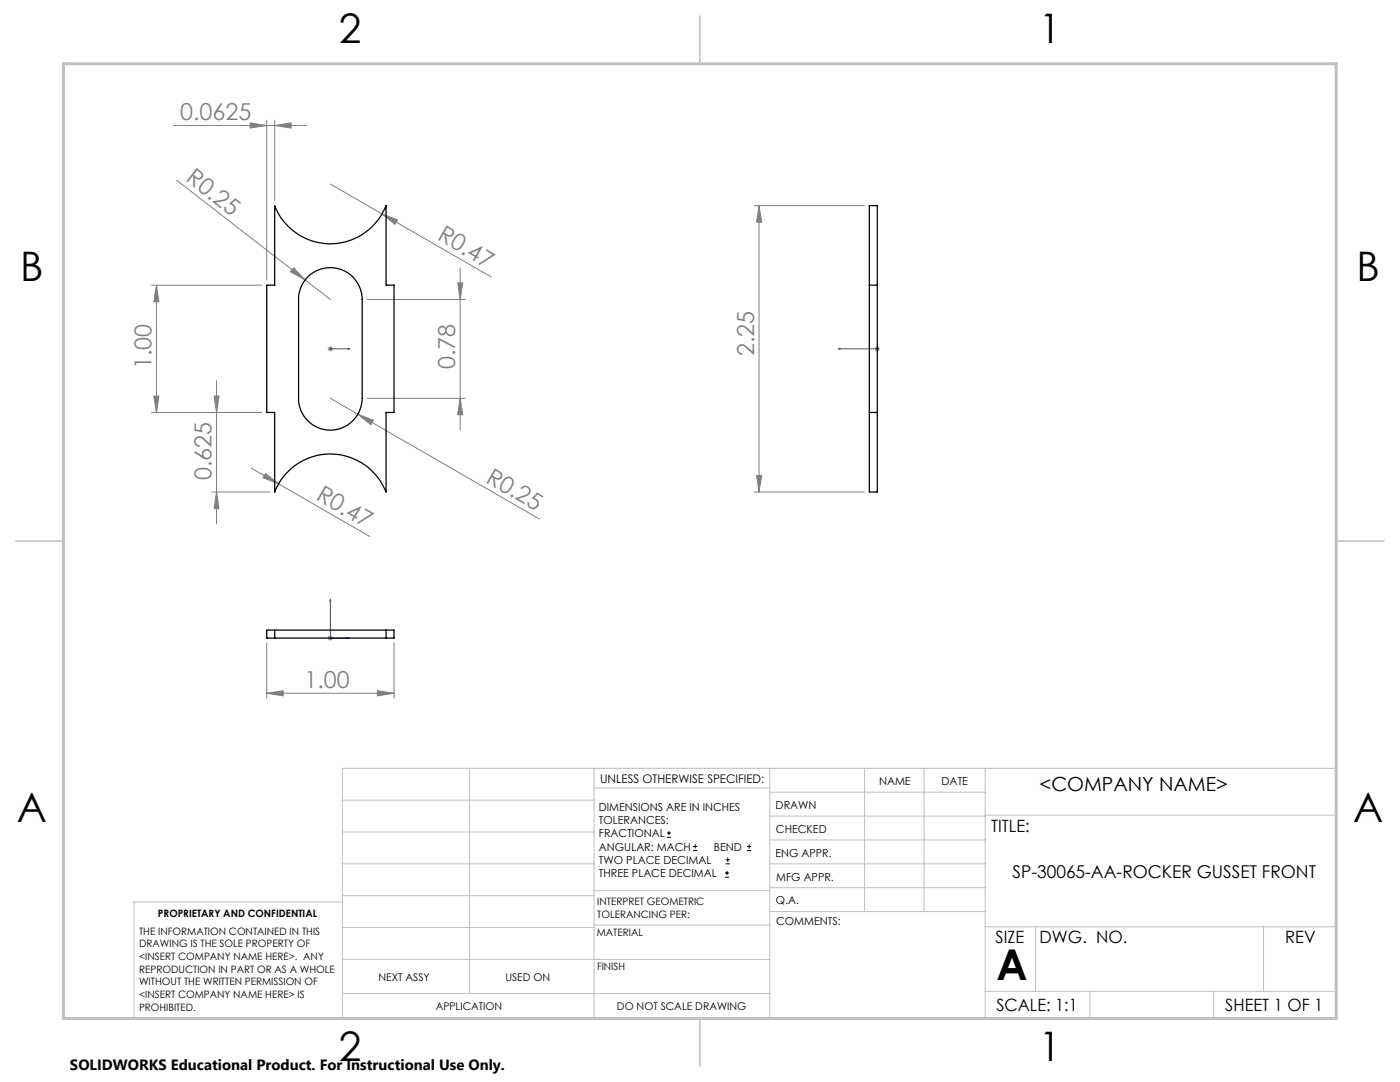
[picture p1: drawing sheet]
<svg xmlns="http://www.w3.org/2000/svg" width="279mm" height="216mm" viewBox="0 0 279 216" stroke-linecap="round" stroke-linejoin="round" font-family="sans-serif">
<g fill="none" stroke="#000" stroke-width=".2">
<path d="M133.1 167.1h.8M133.1 166.2h.8M133.5 165.8v.9M138.3 169.7h.8M138.3 168.9h.8M138.7 168.5v.8M144.7 175h.8M144.7 174.2h.8M144.8 172.4h.9M144.8 171.6h.9M145.1 173.8v.8M145.2 171.1v.9"/>
<path d="M149.1 169.7h.8M149.1 168.9h.8M149.5 168.5v.8"/>
</g>
<path d="M65.8 69.6h.2zM65.9 69.6h.1M65.9 69.6h3.9M69.8 69.6h-.4h.4M167.3 69.6h.4h-.4M167.3 69.6h7.8M175 69.6h.2zM175.1 69.6h.1M65.9 119.6v7.7h3.9M65.9 119.6l.1 .3h-.2zM69.4 127.2l.4 .1-.4 .1z" fill="none" stroke="#00f" stroke-width=".2"/>
<g fill="none" stroke="#808080" stroke-width=".2">
<path d="M34.6 25h26.6M35.2 35.9l30.7 23.9M49.9 24.5l3.3 .5-3.3 .5zM53.2 24v31.9M54.8 25l3.3-.5v1zM54.8 24v16M65.9 36.7l32.1 18.5M30.2 56.9h22M31.2 56.9l.5 3.3h-1zM31.2 56.9v25.4M58.6 53.4l2.3 2.4-2.9-1.6zM73.3 59.8h19.6"/>
<path d="M76.2 42.7l3.1 1.2-.5 .9zM91.3 56.4h1.1l-.6 3.4zM91.8 53.4v32.4M150.5 41h22M151.5 41l.5 3.3h-1zM151.5 41v57.2M30.7 79h1l-.5 3.3zM42.7 79h1l-.5 3.3zM43.2 76v28.5M65.4 69.6h1M65.5 69.3l.8 .7M65.9 79.5l5.5 3.2"/>
<path d="M65.9 69.1v1M66.3 69.3l-.8 .7M73.3 79.5h19.6M91.8 79.5l.6 3.3h-1.1zM174.6 69.6h1M174.7 69.3l.7 .7M175.1 69.1v1M175.4 69.3l-.7 .7M30.2 82.3h22M42.2 98.2h11.6M43.2 98.2l.5 3.3h-1zM50.1 93.4l23.7 13.6"/>
<path d="M53 94.5l2.6 2.1-3.1-1.3zM71.4 82.7l3.1 1.2-.5 .8zM71.4 82.7l36.3 20.9M150.5 98.2h22M151 94.9h1l-.5 3.3zM53.2 138.3l3.3-.5v1.1zM53.2 128.3v11M53.2 138.3h25.4M65.4 127.3h1M65.5 127l.8 .7M65.9 126.8v1M66.3 127l-.8 .7"/>
<path d="M75.3 137.8l3.3 .5-3.3 .6zM78.6 128.3v11"/>
</g>
<g fill="none" stroke="#c0c0c0" stroke-width=".2">
<path d="M68.3 159.7h50.3M93.7 153.3v44.9M118.6 153.3v49.9M118.6 157.2h35M153.6 153.3v49.9M153.6 158.1h43M172.5 153.3v28.6M184.4 153.3v28.6M196.6 153.3v49.9M68.3 180h-41.6v23.2h240v-49.9h-198.4v49.9M68.3 166h50.3M68.3 178.7h50.3"/>
<path d="M68.3 172.4h50.3M118.6 177.7h35M153.6 162.8h43M153.6 177.1h43M153.6 172.4h43M153.6 167.6h43M196.6 162.7h70.1M68.3 198.2h85.3M68.3 191.4l85.3 .1M68.3 185.1h50.3M118.6 184.6h35M153.6 181.9h43"/>
<path d="M196.6 184.9h70.1M196.6 197.8h70.1M206.7 184.9v12.9M217.5 197.8v5.4M242.2 197.8v5.4M252.2 184.9v12.9"/>
</g>
<path d="M139.7 3.2v9.5M3.1 107.9h9.6M266.7 107.9h9.5M139.7 203.2v9.6" fill="none" stroke="#c0c0c0" stroke-width=".3"/>
<path d="M12.7 12.7h254v190.5h-254z" fill="none" stroke="#c0c0c0" stroke-width=".6"/>
<g fill="#00f">
<path d="M69.4 69.6h.4zM65.8 69.6h.2z"/>
<path d="M175 69.6h.2zM167.3 69.6h.4z"/>
<path d="M69.4 127.2l.4 .1-.4 .1zM65.9 119.6l.1 .3h-.2z"/>
</g>
<g fill="#808080">
<path d="M58.6 53.4l2.3 2.4-2.9-1.6z"/>
<path d="M53 94.5l2.6 2.1-3.1-1.3z"/>
<path d="M71.4 82.7l3.1 1.2-.5 .8z"/>
<path d="M76.2 42.7l3.1 1.2-.5 .9z"/>
<path d="M75.3 137.8l3.3 .5-3.3 .6zM53.2 138.3l3.3-.5v1.1z"/>
<path d="M49.9 24.5l3.3 .5-3.3 .5zM54.8 25l3.3-.5v1z"/>
<path d="M30.7 79h1l-.5 3.3zM31.2 56.9l.5 3.3h-1z"/>
<path d="M42.7 79h1l-.5 3.3zM43.2 98.2l.5 3.3h-1zM91.3 56.4h1.1l-.6 3.4zM91.8 79.5l.6 3.3h-1.1zM151.5 41l.5 3.3h-1zM151 94.9h1l-.5 3.3z"/>
</g>
<path d="M54.8 41a11.9 11.9 0 0 0 11.1 7.7 11.9 11.9 0 0 0 11.1-7.7v15.9h1.6v25.4h-1.6v15.9a11.9 11.9 0 0 0-11.1-7.6 11.9 11.9 0 0 0-11.1 7.6v-15.9h-1.6v-25.4h1.6zM61.5 55.1a6.4 6.4 0 0 1 6.9-1.2 6.4 6.4 0 0 1 3.9 5.9v19.7a6.4 6.4 0 0 1-6.4 6.3 6.4 6.4 0 0 1-6.3-6.3v-19.7a6.4 6.4 0 0 1 1.9-4.7zM173.5 56.9h1.6M173.5 41h1.6v57.2h-1.6zM173.5 82.3h1.6M54.8 125.7h22.2M54.8 127.3h22.2M54.8 125.7v1.6M54.8 125.7h-1.6v1.6h1.6M77 125.7v1.6M77 125.7h1.6v1.6h-1.6" fill="none" stroke="#000" stroke-width=".25"/>
<text font-size="8.5" x="198.9" y="195.5">A</text>
<g font-size="8.1">
<text x="67.6" y="8.5">2</text>
<text x="207.3" y="8.5">1</text>
<text x="4" y="56.1">B</text>
<text x="270.7" y="56.1">B</text>
<text x="3.3" y="164.1">A</text>
<text x="270" y="164.1">A</text>
<text x="67.6" y="211.7">2</text>
<text x="207.3" y="211.7">1</text>
</g>
<g font-size="4.7" fill="#808080">
<text x="36" y="24">0.0625</text>
<text x="36.9" y="35.9" transform="rotate(38 36.9 35.9)">R0.25</text>
<text x="87.1" y="47.8" transform="rotate(30 87.1 47.8)">R0.47</text>
<text x="150.5" y="71.1" transform="rotate(-90 150.5 71.1)">2.25</text>
<text x="30.2" y="73.7" transform="rotate(-90 30.2 73.7)">1.00</text>
<text x="90.8" y="73.7" transform="rotate(-90 90.8 73.7)">0.78</text>
<text x="42.2" y="95.8" transform="rotate(-90 42.2 95.8)">0.625</text>
<text x="62.9" y="99.6" transform="rotate(30 62.9 99.6)">R0.47</text>
<text x="96.8" y="96.1" transform="rotate(30 96.8 96.1)">R0.25</text>
<text x="60.8" y="137.3">1.00</text>
</g>
<text font-size="3.9" x="207.5" y="157.8">&lt;COMPANY NAME&gt;</text>
<text font-size="3.5" x="202.1" y="175.2">SP-30065-AA-ROCKER GUSSET FRONT</text>
<g font-size="3.4">
<text x="197.8" y="166">TITLE:</text>
<text x="198.7" y="188.1">SIZE</text>
<text x="207.5" y="188.1">DWG. NO.</text>
<text x="256.5" y="188.2">REV</text>
<text x="198.8" y="201.7">SCALE: 1:1</text>
<text x="244.5" y="201.7">SHEET 1 OF 1</text>
</g>
<text font-size="3" x="14" y="213.5">SOLIDWORKS Educational Product. For Instructional Use Only.</text>
<text font-size="2.4" x="119.8" y="156.2">UNLESS OTHERWISE SPECIFIED:</text>
<g font-size="2.2">
<text x="119.5" y="161.8">DIMENSIONS ARE IN INCHES</text>
<text x="154.8" y="161.4">DRAWN</text>
<text x="175.4" y="156.6">NAME</text>
<text x="187.9" y="156.7">DATE</text>
<text x="119.5" y="164.4">TOLERANCES:</text>
<text x="119.5" y="167.1">FRACTIONAL</text>
<text x="154.9" y="166.3">CHECKED</text>
<text x="119.5" y="169.7">ANGULAR: MACH</text>
<text x="119.5" y="172.4">TWO PLACE DECIMAL</text>
<text x="142.5" y="169.7">BEND</text>
<text x="154.8" y="170.9">ENG APPR.</text>
<text x="119.5" y="175">THREE PLACE DECIMAL</text>
<text x="154.9" y="175.7">MFG APPR.</text>
<text x="154.9" y="180.4">Q.A.</text>
<text x="154.9" y="184.6">COMMENTS:</text>
</g>
<g font-size="2.1">
<text x="75.5" y="195.7">NEXT ASSY</text>
<text x="100.9" y="195.7">USED ON</text>
<text x="86.9" y="201.5">APPLICATION</text>
<text x="123.1" y="201.6">DO NOT SCALE DRAWING</text>
</g>
<g font-size="2">
<text x="31.5" y="182.9">PROPRIETARY AND CONFIDENTIAL</text>
<text x="119.2" y="180.6">INTERPRET GEOMETRIC</text>
<text x="119.2" y="183.1">TOLERANCING PER:</text>
<text x="27.8" y="186.5">THE INFORMATION CONTAINED IN THIS</text>
<text x="27.8" y="189">DRAWING IS THE SOLE PROPERTY OF</text>
<text x="27.8" y="191.6">&lt;INSERT COMPANY NAME HERE&gt;. ANY</text>
<text x="119.1" y="186.7">MATERIAL</text>
<text x="27.8" y="194.1">REPRODUCTION IN PART OR AS A WHOLE</text>
<text x="27.8" y="196.6">WITHOUT THE WRITTEN PERMISSION OF</text>
<text x="119.1" y="193.5">FINISH</text>
<text x="27.8" y="199.1">&lt;INSERT COMPANY NAME HERE&gt; IS</text>
<text x="27.8" y="201.7">PROHIBITED.</text>
</g>
</svg>
